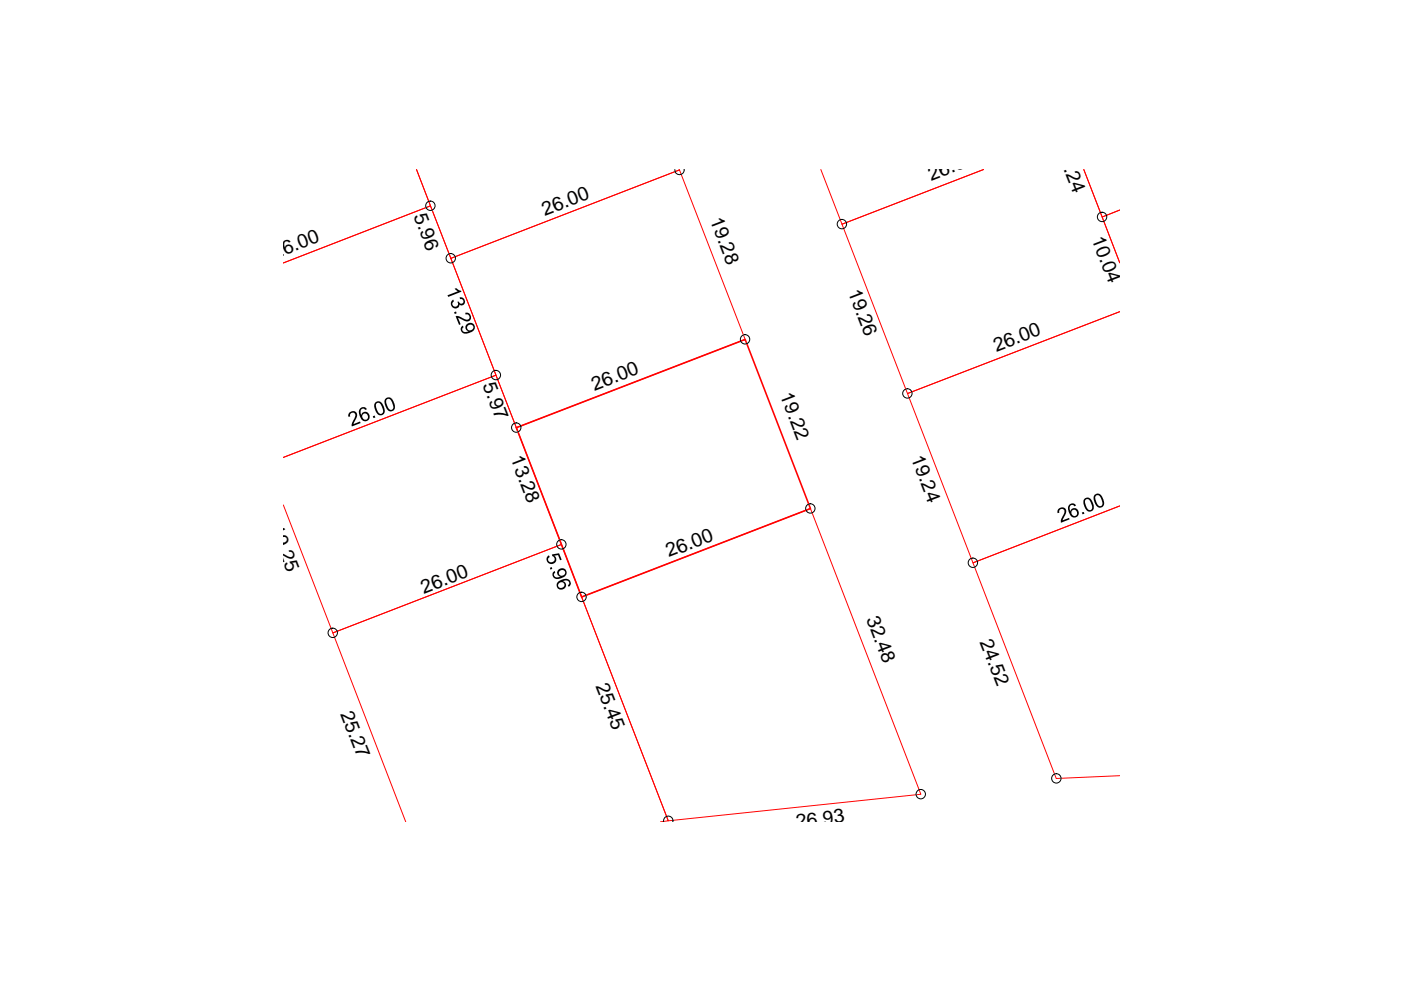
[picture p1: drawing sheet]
<svg xmlns="http://www.w3.org/2000/svg" width="297mm" height="210mm" viewBox="0 0 297 210" stroke-linecap="round" stroke-linejoin="round" font-family="sans-serif">
<path d="M144 35.9l-48.4 18.9-7.3-18.9 3 7.7-31.2 12.2 31.2-12.2 13.9 35.9-45.1 17.5 45.1-17.5 13.8 35.9-48.4 18.8-10.5-27.1M174 35.9l4.5 11.6 30-11.6-30 11.6 13.9 35.9 45-17.3-45 17.3 13.9 35.9 31.1-12-31.1 12 17.6 45.8 13.5-.6M229.8 35.9l7.6 19.8-3.7-9.7 3.7-1.5-3.7 1.5zM95.6 54.8l48.5-18.8 13.9 36-48.5 18.7zM123.3 126.6l48.5-18.8 23.4 60.6-53.5 5.6zM86 174.2l-15.4-40 48.4-18.8 22.7 58.6-1.7 .2" fill="none" stroke="#f00" stroke-width=".21"/>
<path d="M109.5 90.7l48.5-18.7 13.8 35.8-48.5 18.8z" fill="none" stroke="#f00" stroke-width=".34"/>
<g fill="none" stroke="#000" stroke-width=".21">
<path d="M143.1 35.9a.98 .98 0 0 0 1 1.1 .98 .98 0 0 0 .9-1.1M140.7 174.2a.98 .98 0 0 1 1-1.2 .98 .98 0 0 1 .9 1.2"/>
<circle cx="91.2" cy="43.6" r=".99"/>
<circle cx="95.6" cy="54.8" r=".99"/>
<circle cx="178.5" cy="47.5" r=".99"/>
<circle cx="233.7" cy="46" r=".99"/>
<circle cx="105.1" cy="79.5" r=".99"/>
<circle cx="158" cy="71.9" r=".99"/>
<circle cx="109.5" cy="90.7" r=".99"/>
<circle cx="192.4" cy="83.4" r=".99"/>
<circle cx="119" cy="115.4" r=".99"/>
<circle cx="171.8" cy="107.8" r=".99"/>
<circle cx="206.3" cy="119.3" r=".99"/>
<circle cx="70.5" cy="134.2" r=".99"/>
<circle cx="123.3" cy="126.6" r=".99"/>
<circle cx="195.2" cy="168.4" r=".99"/>
<circle cx="224" cy="165" r=".99"/>
</g>
<g fill="#000">
<path d="M94.9 62.6l2.2-.8-.7-.5 .3-.2 .4 .3 .6 .2 .1 .2-2.8 1.1zM95.8 63.8l.3-.3 .2 .4-.4 .6 .2 .4 .3 .1h.4l.3-.3v-.4l-.2-.3 .4-.1 .2 .4 .4 .1a.52 .52 0 0 0 .3-.7 .52 .52 0 0 0-.7-.3v-.4l.8 .2 .3 .5v.6l-.2 .3-.4 .2-.6-.2-.1 .5-.6 .3h-.4l-.5-.4-.2-.4zM96.3 66.2l.4-.2 .1 .4-.4 .2zM96.6 67h.6l1.4 .7 .5 .1 .4-.3v-.6l-.4-.3-.4 .1-.1-.4h.6l.5 .5 .2 .7-.4 .5-.7 .2-1.7-.8 .6 1.3-.4 .2zM74 87.6l.7-.4 .7 .1 .3 .8-.7 1.8 1.3-.5 .2 .3-1.9 .7-.1-.4 .8-1.6v-.5a.57 .57 0 0 0-.7-.4 .57 .57 0 0 0-.3 .8h-.4zM79 88.3l.4-.2 .2 .4-.4 .1zM116.1 117.9l.3-.2 .1 .4-.3 .3 .1 .6 .2 .2h.5l.4-.2 .2-.3-.1-.5-.4-.3-.1-.3 1.5-.3 .6 1.4-.4 .1-.4-1.1-.8 .1 .4 .6v.6l-.5 .5-.7 .1-.5-.2-.3-.5v-.5zM224.3 108l.8-.4 .6 .1 .3 .4 .1 .5-.8 1.7 1.4-.5 .1 .3-1.8 .7v-.7l.6-1.2 .1-.7-.4-.3h-.3l-.4 .3v.5l-.4 .1zM229.4 108.7l.4-.2 .1 .4-.4 .2zM116.6 120.4l.4-.2 .1 .4-.4 .2z"/>
<path d="M97.8 69.3l.3-.3 .2 .4-.3 .3v.4l.3 .2h.9l.2-.1-.4-.1-.3-.4v-.6l.5-.5 .7-.1 .6 .4 .2 .7-.2 .5-.6 .3-.7 .3h-.8l-.4-.2-.3-.4v-.5zM99.2 69l-.2 .6 .3 .4 .4 .1 .6-.4 .1-.4-.2-.3-.6-.2z"/>
<path d="M76.3 86.6l.5-.3h.5l.5 .4-.3 .2-.5-.3-.3 .1-.2 .3v.6l.1 .4 .1-.3 .5-.4h.5l.4 .3 .3 .8-.1 .5-.4 .3-.6 .1-.7-.4-.5-1.4zM76.9 87.8l-.1 .6 .2 .4 .3 .2 .5-.1 .2-.3-.1-.7-.3-.2z"/>
<path d="M79.5 85.4l.4-.3h.5l.6 .4 .6 1.4v.5l-.3 .4-.4 .3h-.5l-.5-.4-.6-1.5zM79.9 85.5l-.2 .5 .4 1.2 .3 .5h.5l.3-.4-.2-1.1-.5-.7z"/>
<path d="M81.7 84.6l.4-.3 .5-.1 .6 .5 .5 1.3v.6l-.3 .4-.8 .2-.6-.5-.5-1.4zM82 84.7l-.1 .2v.5l.3 .9 .4 .5 .4 .1 .4-.4-.3-1.2-.4-.6-.3-.2z"/>
<path d="M226.7 107.1l.4-.3 .5-.1 .5 .4-.3 .3-.3-.3h-.5l-.2 .8 .1 .5 .3-.5 .3-.2h.5l.5 .3 .2 1-.4 .6-.7 .1-.7-.4-.5-1.3v-.5zM227.2 108.3v.6l.3 .4 .4 .1 .4-.2 .1-.4-.4-.6-.4-.1z"/>
<path d="M229.9 105.7l.9-.2 .6 .5 .5 1.2v.7l-.3 .4-.8 .2-.7-.6-.4-1.1v-.6zM230.2 105.9l-.2 .7 .5 1.1 .3 .4h.6l.2-.7-.5-1.2-.4-.4z"/>
<path d="M232 105l.5-.3 .4-.1 .4 .3 .4 .4 .4 1.2v.6l-.4 .4-.8 .1-.5-.5-.5-1.2zM232.5 105l-.3 .6 .3 1 .4 .6 .6 .1 .3-.6-.3-1-.5-.6z"/>
<path d="M117.2 121.4l.4-.3 .1 .3-.3 .3 .1 .4 .4 .3 .9-.1-.4-.3-.3-.5 .2-.6 .5-.4 .9 .1 .4 .5v.4l-.2 .5-.3 .3-.7 .3-1 .2-.6-.5-.2-.3zM118.5 121.4a.65 .65 0 0 0 1.3 0 .65 .65 0 0 0-1.3 0z"/>
<path d="M118.2 123.4l.9-.5 1.1-.2 .7 .4 .1 .7-.4 .6-.2-.3 .3-.3-.1-.5-.5-.2-.7 .1 .6 .5v.6l-.4 .5-.9 .2-.5-.3-.2-.4v-.5zM118.6 123.6l-.3 .4 .3 .6h.6l.4-.3 .1-.4-.3-.4z"/>
</g>
<g font-size="4.1">
<text x="224.7" y="33.7" transform="rotate(69 224.7 33.7)">9.24</text>
<text x="197.4" y="38.4" transform="rotate(-21 197.4 38.4)">26.00</text>
<text x="87.7" y="45.8" transform="rotate(69 87.7 45.8)">5.96</text>
<text x="115.5" y="45.8" transform="rotate(-21 115.5 45.8)">26.00</text>
<text x="150.5" y="46.7" transform="rotate(69 150.5 46.7)">19.28</text>
<text x="231.4" y="50.6" transform="rotate(69 231.4 50.6)">10.04</text>
<text x="58.3" y="54.9" transform="rotate(-21 58.3 54.9)">26.00</text>
<text x="179.7" y="61.8" transform="rotate(69 179.7 61.8)">19.26</text>
<text x="211.2" y="74.5" transform="rotate(-21 211.2 74.5)">26.00</text>
<text x="102.3" y="81.7" transform="rotate(69 102.3 81.7)">5.97</text>
<text x="126" y="82.8" transform="rotate(-21 126 82.8)">26.00</text>
<text x="165.4" y="83.8" transform="rotate(69 165.4 83.8)">19.22</text>
<text x="108.2" y="97.2" transform="rotate(69 108.2 97.2)">13.28</text>
<text x="193.1" y="97.1" transform="rotate(69 193.1 97.1)">19.24</text>
<text x="57.2" y="111.9" transform="rotate(69 57.2 111.9)">19.25</text>
<text x="141.8" y="118.2" transform="rotate(-21 141.8 118.2)">26.00</text>
<text x="89.9" y="125.9" transform="rotate(-21 89.9 125.9)">26.00</text>
<text x="183.6" y="131.1" transform="rotate(69 183.6 131.1)">32.48</text>
<text x="207.7" y="136" transform="rotate(69 207.7 136)">24.52</text>
<text x="126.2" y="145.4" transform="rotate(69 126.2 145.4)">25.45</text>
<text x="72.1" y="151.4" transform="rotate(69 72.1 151.4)">25.27</text>
<text x="168.9" y="175.6" transform="rotate(-7 168.9 175.6)">26.93</text>
</g>
</svg>
